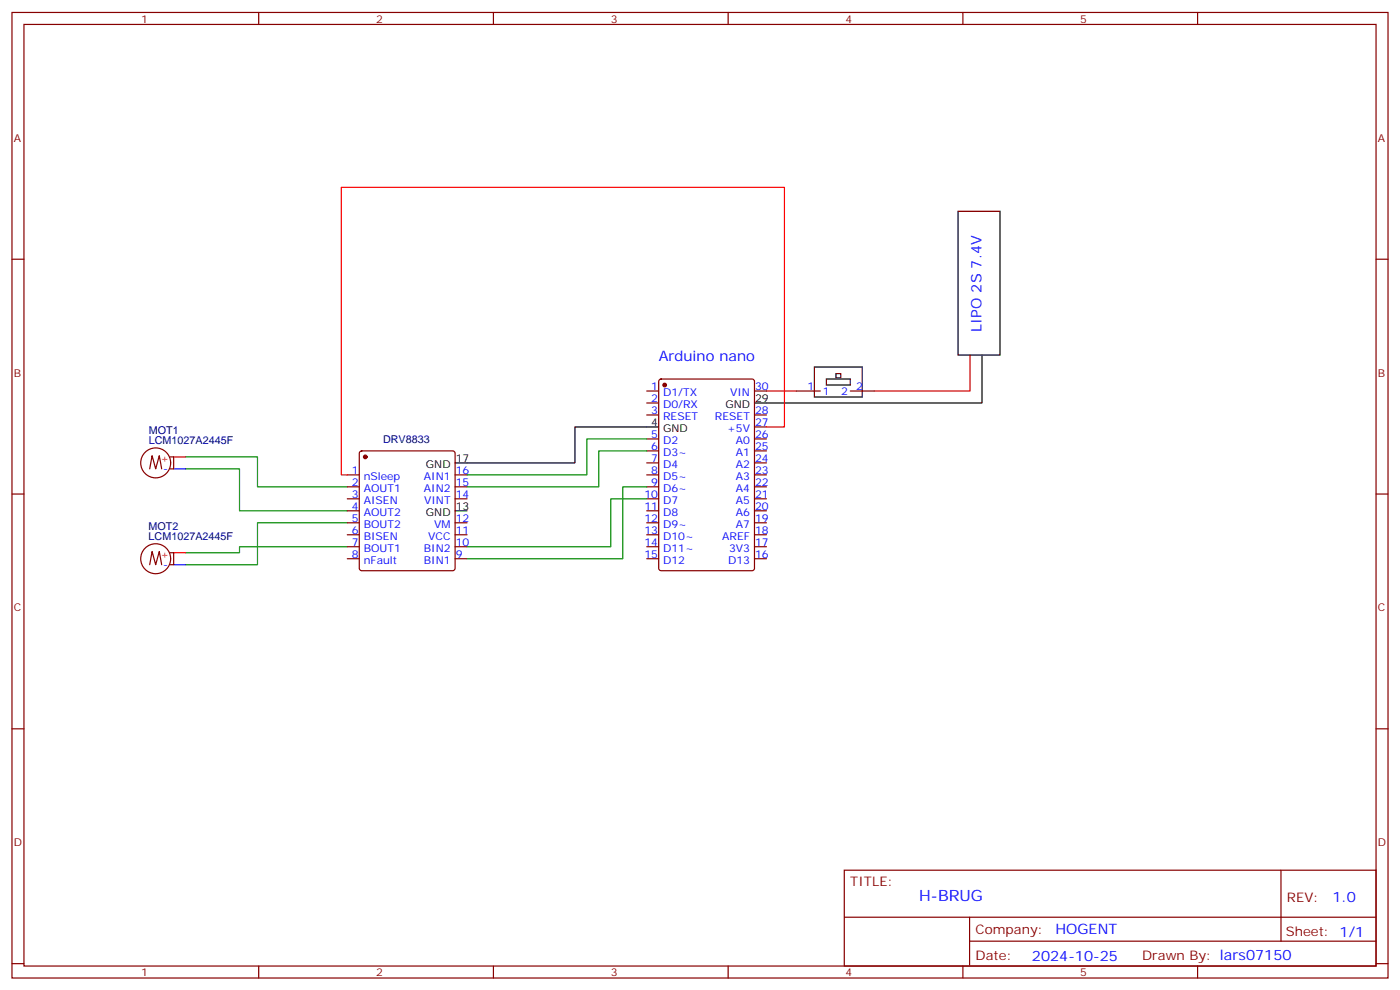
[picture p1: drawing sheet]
<svg xmlns="http://www.w3.org/2000/svg" width="412mm" height="292mm" viewBox="0 0 412 292" stroke-linecap="round" stroke-linejoin="round" font-family="sans-serif">
<g fill="none" stroke="#870000" stroke-width=".35">
<path d="M3.5 3.7h405.4v284.3h-405.4zM7.1 7.2h398.2v277.3h-398.2zM76.2 3.7v3.5M145.3 3.7v3.5M214.5 3.7v3.5M283.6 3.7v3.5M352.8 3.7v3.5M3.5 76.3h3.6M405.3 76.3h3.6M190.5 115.1h3.5M190.5 118.7h3.5M194.3 111.8l.4-.2h26.8l.7 .4v55.4l-.4 .6-27.1 .1-.6-.5-.1-55.3z"/>
<path d="M222.2 115.1h3.6M234.6 115.1h7.1M250.5 115.1h7M44.1 138.1l.7-3.9 1.1 3.9 1-3.9 .7 3.9M50.1 134.5h1.1v3.6h-1.1M102.3 139.8h3.5M106.1 133l.4-.2h26.8l.5 .2 .3 .5v33.9l-.3 .5-.5 .2h-26.8l-.5-.3-.2-.4v-33.9zM134.1 139.8h3.5M190.5 139.8h3.5M190.5 122.2h3.5M190.5 129.3h3.5M190.5 132.8h3.5"/>
<path d="M190.5 136.3h3.5M222.2 139.8h3.6M222.2 122.2h3.6M222.2 125.7h3.6M222.2 129.3h3.6M222.2 132.8h3.6M222.2 136.3h3.6M3.5 145.5h3.6M102.3 143.4h3.5M102.3 146.9h3.5M102.3 150.4h3.5M102.3 154h3.5"/>
<path d="M102.3 157.5h3.5M134.1 143.4h3.5M134.1 146.9h3.5M134.1 154h3.5M134.1 157.5h3.5M190.5 143.4h3.5M190.5 146.9h3.5M190.5 150.4h3.5M190.5 154h3.5M190.5 157.5h3.5M222.2 143.4h3.6M222.2 146.9h3.6"/>
<path d="M222.2 150.4h3.6M222.2 154h3.6M222.2 157.5h3.6M405.3 145.5h3.6M44.1 166.3l.7-3.9 1.1 3.9 1-3.9 .7 3.9M50.1 162.8h1.1v3.5h-1.1M102.3 161h3.5M102.3 164.5h3.5M134.1 161h3.5M134.1 164.5h3.5M190.5 161h3.5M190.5 164.5h3.5"/>
<path d="M222.2 161h3.6M222.2 164.5h3.6M3.5 214.6h3.6M405.3 214.6h3.6M248.7 256.3h156.6v28.2h-156.6zM377.3 256.3v20.9M248.7 270.1h156.5M285.6 277.2h119.6M285.6 270.1v14.1M3.5 283.8h3.6M76.2 284.5v3.5M145.3 284.5v3.5"/>
<path d="M214.5 284.5v3.5M283.6 284.5v3.5M352.8 284.5v3.5M405.3 283.8h3.6"/>
<circle cx="45.9" cy="136.3" r="4.4"/>
<circle cx="45.9" cy="164.5" r="4.4"/>
</g>
<path d="M225.8 115.1h8.8M285.8 104.6v10.5h-28.3" fill="none" stroke="#c00" stroke-width=".35"/>
<path d="M282.2 62.2h12.4v42.4h-12.4zM239.9 108.1h14.1v8.8h-14.1zM243.4 111.6h7.1v1.8h-7.1zM246.2 110h1.4v1.3h-1.4zM289.3 104.6v14.1h-67.1M194 125.7h-24.7v10.6h-35.2M134.1 150.4h3.5" fill="none" stroke="#000" stroke-width=".35"/>
<path d="M54.7 138.1h15.9v12.3h31.7M54.7 134.5h21.1v8.9h26.5M190.5 129.3h-17.6v10.5h-35.3M190.5 132.8h-14.1v10.6h-38.8M102.3 154h-26.5v12.3h-21.1M190.5 146.9h-10.6v14.1h-42.3M190.5 143.4h-7.1v21.1h-45.8M102.3 161h-31.7v1.8h-15.9" fill="none" stroke="#008700" stroke-width=".35"/>
<path d="M51.2 138.1h3.5M51.2 166.3h3.5" fill="none" stroke="#00f" stroke-width=".35"/>
<path d="M51.2 134.5h3.5M225.8 125.7h5.3v-70.5h-130.6v84.6h1.8M51.2 162.8h3.5" fill="none" stroke="#f00" stroke-width=".35"/>
<g fill="#870000" stroke="#870000" stroke-width=".35">
<circle cx="107.6" cy="134.5" r=".53"/>
<circle cx="195.8" cy="113.4" r=".53"/>
</g>
<text font-size="4.6" fill="#00f" x="270.8" y="265.3">H-BRUG</text>
<g font-size="4.2" fill="#00f">
<text x="289.1" y="97.7" transform="rotate(-90 289.1 97.7)">LIPO 2S 7.4V</text>
<text x="194" y="106.3">Arduino nano</text>
<text x="392.5" y="265.5">1.0</text>
<text x="310.9" y="275.1">HOGENT</text>
<text x="304" y="282.9">2024-10-25</text>
</g>
<g font-size="3.9" fill="#800">
<text x="250.5" y="260.8">TITLE:</text>
<text x="379.1" y="265.5">REV:</text>
<text x="287.4" y="275">Company:</text>
<text x="378.7" y="275.7">Sheet: 1/1</text>
<text x="287.4" y="282.7">Date:</text>
<text x="336.4" y="282.8">Drawn By: lars07150</text>
</g>
<g font-size="3.2" fill="#800">
<text x="41.6" y="6.7">1</text>
<text x="110.8" y="6.7">2</text>
<text x="179.9" y="6.7">3</text>
<text x="249.1" y="6.7">4</text>
<text x="318.2" y="6.7">5</text>
<text x="4.1" y="41.8">A</text>
<text x="405.9" y="41.8">A</text>
<text x="4.1" y="110.9">B</text>
<text x="405.9" y="110.9">B</text>
<text x="4.1" y="180.1">C</text>
<text x="405.9" y="180.1">C</text>
<text x="4.1" y="249.2">D</text>
<text x="405.9" y="249.2">D</text>
<text x="41.6" y="287.5">1</text>
<text x="110.8" y="287.5">2</text>
<text x="179.9" y="287.5">3</text>
<text x="249.1" y="287.5">4</text>
<text x="318.2" y="287.5">5</text>
</g>
<g font-size="3.2" fill="#00f">
<text x="191.8" y="118.3">2</text>
<text x="191.8" y="114.8">1</text>
<text x="195.3" y="116.6">D1/TX</text>
<text x="215.1" y="116.6">VIN</text>
<text x="222.4" y="114.8">30</text>
<text x="237.9" y="114.8">1</text>
<text x="242.4" y="116.2">1</text>
<text x="247.7" y="116.2">2</text>
<text x="252.2" y="114.8">2</text>
<text x="191.8" y="121.8">3</text>
<text x="195.3" y="123.6">RESET</text>
<text x="195.3" y="120.1">D0/RX</text>
<text x="210.6" y="123.6">RESET</text>
<text x="222.4" y="121.8">28</text>
<text x="222.4" y="125.4">27</text>
<text x="191.8" y="128.9">5</text>
<text x="195.3" y="130.7">D2</text>
<text x="214.2" y="127.1">+5V</text>
<text x="216.8" y="130.7">A0</text>
<text x="222.4" y="128.9">26</text>
<text x="191.8" y="136">7</text>
<text x="191.8" y="132.4">6</text>
<text x="195.3" y="137.7">D4</text>
<text x="195.3" y="134.2">D3~</text>
<text x="216.8" y="134.2">A1</text>
<text x="216.8" y="137.7">A2</text>
<text x="222.4" y="132.4">25</text>
<text x="222.4" y="136">24</text>
<text x="48.1" y="139.1">-</text>
<text x="103.6" y="139.5">1</text>
<text x="103.6" y="143">2</text>
<text x="107.1" y="141.3">nSleep</text>
<text x="124.9" y="141.3">AIN1</text>
<text x="134.2" y="143">15</text>
<text x="134.2" y="139.5">16</text>
<text x="191.8" y="143">9</text>
<text x="191.8" y="139.5">8</text>
<text x="195.3" y="141.3">D5~</text>
<text x="216.8" y="141.3">A3</text>
<text x="222.4" y="139.5">23</text>
<text x="222.4" y="143">22</text>
<text x="103.6" y="146.5">3</text>
<text x="107.1" y="144.8">AOUT1</text>
<text x="107.1" y="148.3">AISEN</text>
<text x="124.9" y="144.8">AIN2</text>
<text x="124.9" y="148.3">VINT</text>
<text x="134.2" y="146.5">14</text>
<text x="189.8" y="146.5">10</text>
<text x="195.3" y="148.3">D7</text>
<text x="195.3" y="144.8">D6~</text>
<text x="216.8" y="144.8">A4</text>
<text x="216.8" y="148.3">A5</text>
<text x="222.4" y="146.5">21</text>
<text x="103.6" y="150.1">4</text>
<text x="103.6" y="153.6">5</text>
<text x="107.1" y="151.8">AOUT2</text>
<text x="107.1" y="155.4">BOUT2</text>
<text x="127.9" y="155.4">VM</text>
<text x="134.2" y="153.6">12</text>
<text x="189.8" y="153.6">12</text>
<text x="189.8" y="150.1">11</text>
<text x="195.3" y="155.4">D9~</text>
<text x="195.3" y="151.8">D8</text>
<text x="216.8" y="151.8">A6</text>
<text x="216.8" y="155.4">A7</text>
<text x="222.4" y="150.1">20</text>
<text x="222.4" y="153.6">19</text>
<text x="103.6" y="157.1">6</text>
<text x="103.6" y="160.7">7</text>
<text x="107.1" y="158.9">BISEN</text>
<text x="126.1" y="158.9">VCC</text>
<text x="134.2" y="160.7">10</text>
<text x="134.2" y="157.1">11</text>
<text x="189.8" y="160.7">14</text>
<text x="189.8" y="157.1">13</text>
<text x="195.3" y="158.9">D10~</text>
<text x="212.7" y="158.9">AREF</text>
<text x="222.4" y="157.1">18</text>
<text x="222.4" y="160.7">17</text>
<text x="48.1" y="167.4">-</text>
<text x="103.6" y="164.2">8</text>
<text x="107.1" y="162.4">BOUT1</text>
<text x="107.1" y="165.9">nFault</text>
<text x="124.9" y="165.9">BIN1</text>
<text x="124.9" y="162.4">BIN2</text>
<text x="134.2" y="164.2">9</text>
<text x="189.8" y="164.2">15</text>
<text x="195.3" y="165.9">D12</text>
<text x="195.3" y="162.4">D11~</text>
<text x="214.5" y="165.9">D13</text>
<text x="214.7" y="162.4">3V3</text>
<text x="222.4" y="164.2">16</text>
</g>
<g font-size="3.2">
<text x="222.4" y="118.3">29</text>
<text x="191.8" y="125.4">4</text>
<text x="213.7" y="120.1">GND</text>
<text x="195.3" y="127.1">GND</text>
<text x="125.5" y="137.7">GND</text>
<text x="134.2" y="136">17</text>
<text x="125.5" y="151.8">GND</text>
<text x="134.2" y="150.1">13</text>
</g>
<g font-size="3.2" fill="#000080">
<text x="43.8" y="130.8">LCM1027A2445F</text>
<text x="43.8" y="127.8">MOT1</text>
<text x="112.8" y="130.4">DRV8833</text>
<text x="43.8" y="159.1">LCM1027A2445F</text>
<text x="43.8" y="156">MOT2</text>
</g>
<g font-size="3.2" fill="#f00">
<text x="47.3" y="136">+</text>
<text x="47.3" y="164.2">+</text>
</g>
</svg>
